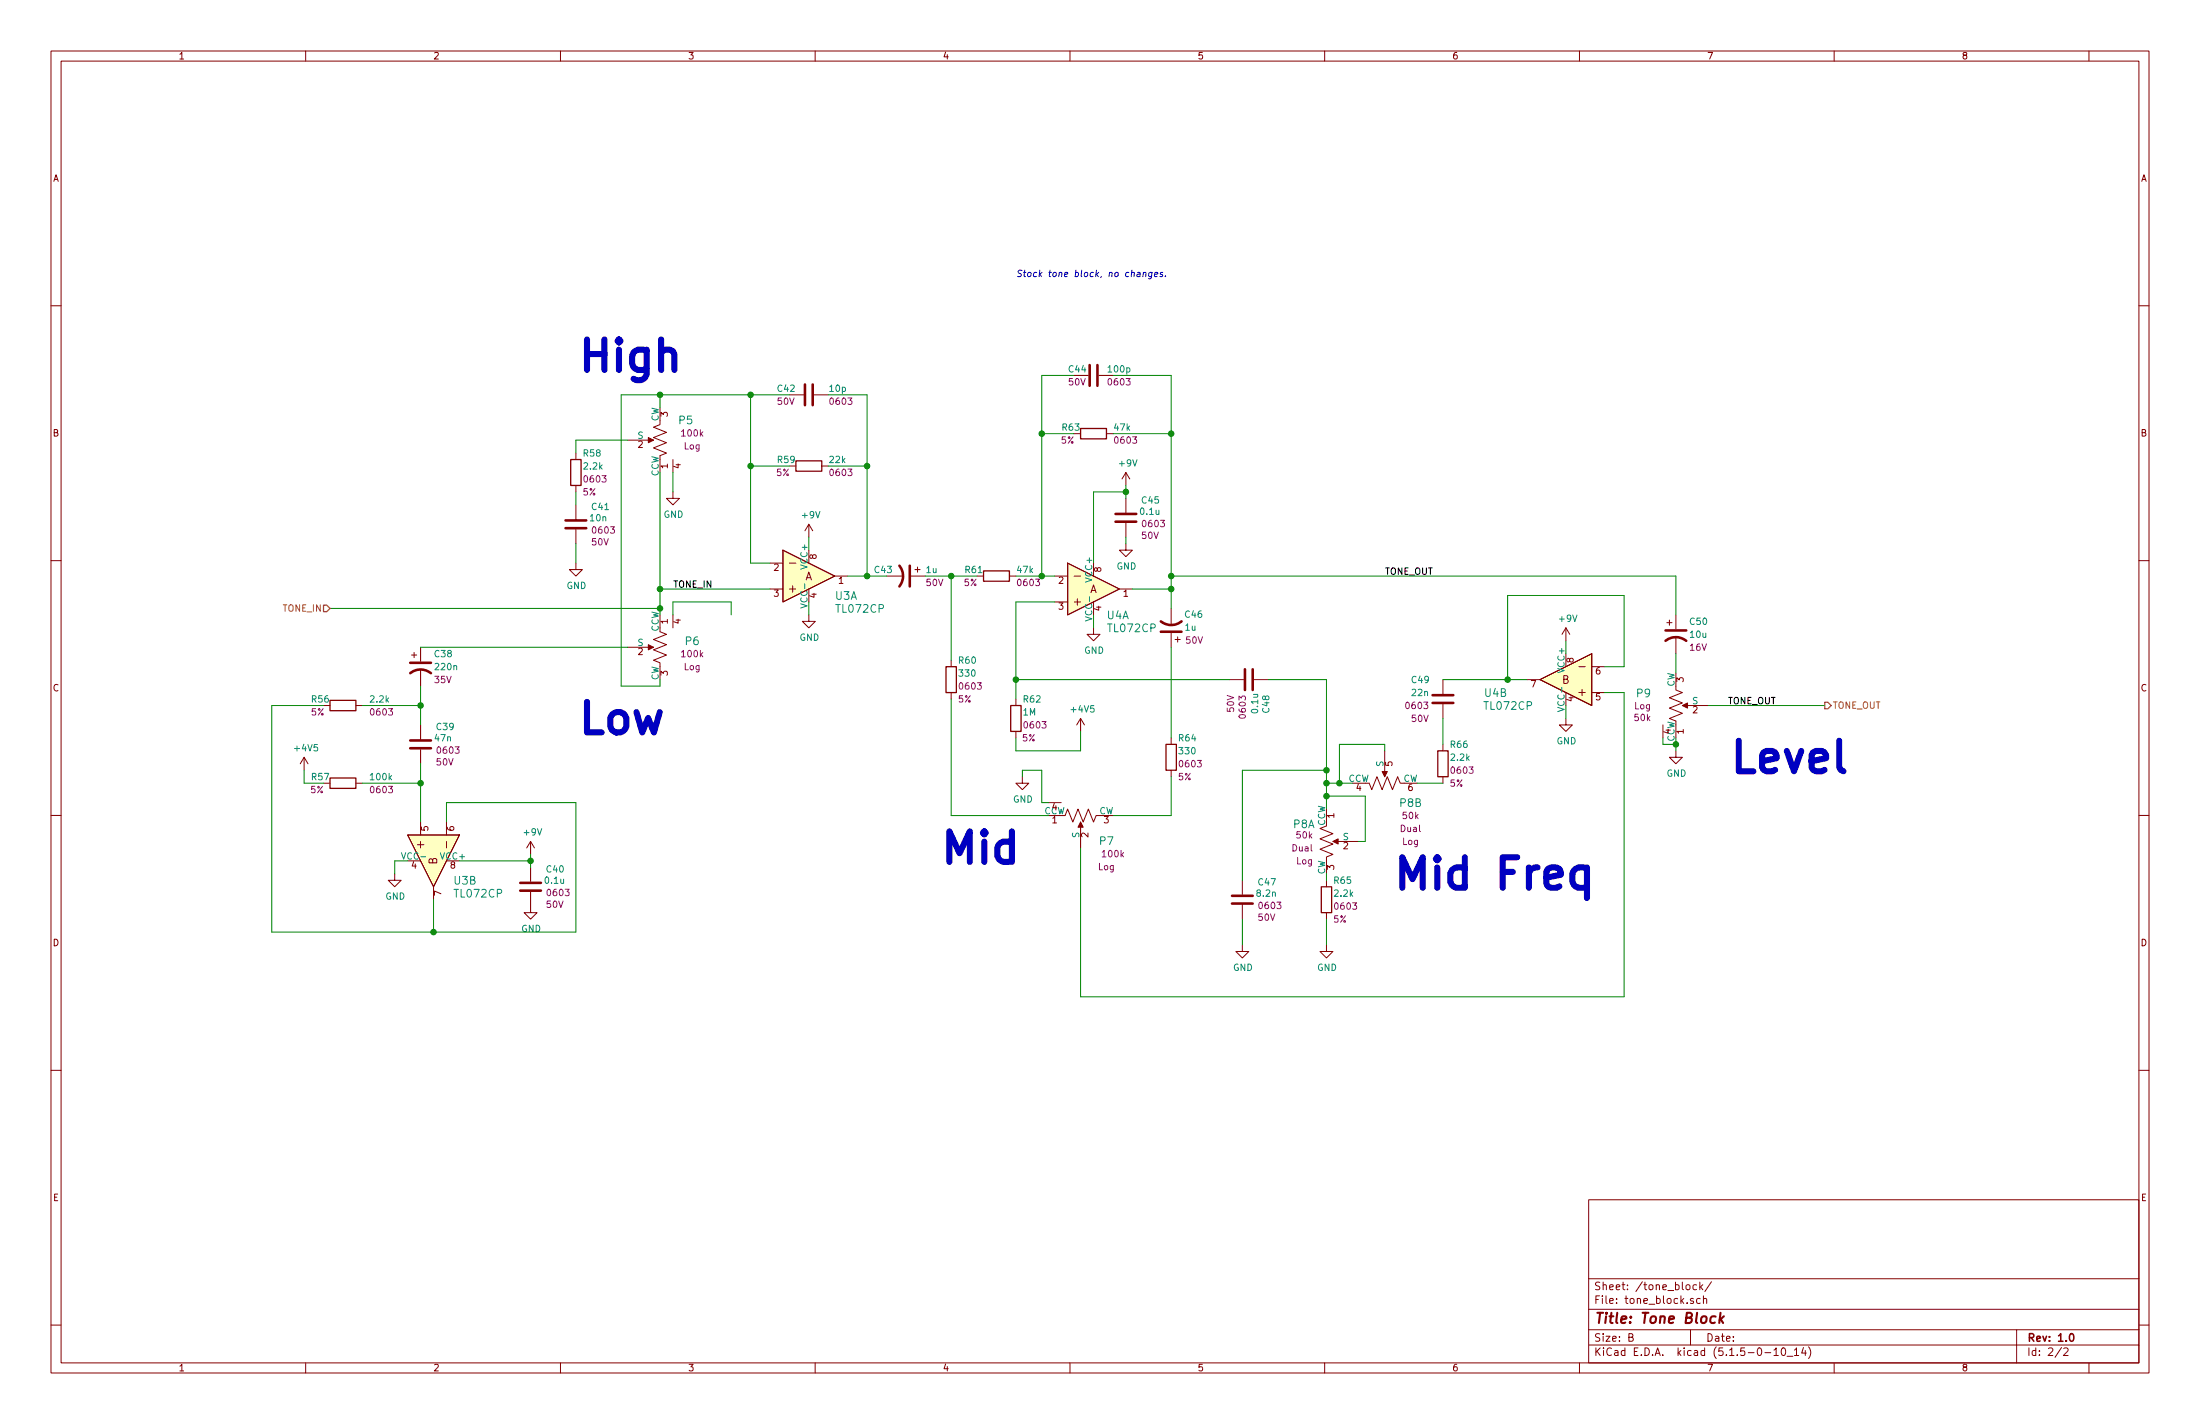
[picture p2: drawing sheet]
EESchema Schematic File Version 4
EELAYER 30 0
EELAYER END
$Descr B 17000 11000
encoding utf-8
Sheet 2 2
Title "Tone Block"
Date ""
Rev "1.0"
Comp ""
Comment1 ""
Comment2 ""
Comment3 ""
Comment4 ""
$EndDescr
$Comp
L Device:R R59
U 1 1
P 6250 3600
F 0 "R59" V 6200 3350 50  0000 L CNN
F 1 "22k" V 6200 3750 50  0000 L CNN
F 2 "Resistor_SMD:R_0603_1608Metric_Pad1.05x0.95mm_HandSolder" V 6180 3600 50  0001 C CNN
F 3 "~" H 6250 3600 50  0001 C CNN
F 4 "RC0603JR-0722KL" H 6250 3600 50  0001 C CNN "Manufacturer PN"
F 5 "5%" V 6300 3400 50  0000 C CNN "Tolerance"
F 6 "Yageo" H 6250 3600 50  0001 C CNN "Manufacturer"
F 7 "Digi-Key" H 6250 3600 50  0001 C CNN "Supplier"
F 8 "311-22KGRCT-ND" H 6250 3600 50  0001 C CNN "Supplier PN"
F 9 "0.1 W" H 6250 3600 50  0001 C CNN "Power"
F 10 "0603" V 6300 3750 50  0000 L CNN "Package"
	1    6250 3600
	0    1    1    0   
$EndComp
$Comp
L Device:C C42
U 1 1
P 6250 3050
F 0 "C42" V 6200 2800 50  0000 L CNN
F 1 "10p" V 6200 3200 50  0000 L CNN
F 2 "Capacitor_SMD:C_0603_1608Metric_Pad1.05x0.95mm_HandSolder" H 6288 2900 50  0001 C CNN
F 3 "~" H 6250 3050 50  0001 C CNN
F 4 "Yageo" H 6250 3050 50  0001 C CNN "Manufacturer"
F 5 "CC0603JRNPO9BN100" H 6250 3050 50  0001 C CNN "Manufacturer PN"
F 6 "Digi-Key" H 6250 3050 50  0001 C CNN "Supplier"
F 7 "311-1058-1-ND" H 6250 3050 50  0001 C CNN "Supplier PN"
F 8 "0603" V 6300 3200 50  0000 L CNN "Package"
F 9 "50V" V 6300 2800 50  0000 L CNN "Voltage"
	1    6250 3050
	0    1    1    0   
$EndComp
$Comp
L Device:CP1 C43
U 1 1
P 7000 4450
F 0 "C43" V 6950 4200 50  0000 L CNN
F 1 "1u" V 6950 4600 50  0000 L CNN
F 2 "Capacitor_THT:CP_Radial_D4.0mm_P1.50mm" H 7000 4450 50  0001 C CNN
F 3 "~" H 7000 4450 50  0001 C CNN
F 4 "Nichicon" H 7000 4450 50  0001 C CNN "Manufacturer"
F 5 "UST1H010MDD1TE" H 7000 4450 50  0001 C CNN "Manufacturer PN"
F 6 "Digi-Key" H 7000 4450 50  0001 C CNN "Supplier"
F 7 "493-17436-1-ND" H 7000 4450 50  0001 C CNN "Supplier PN"
F 8 "50V" V 7050 4600 50  0000 L CNN "Voltage"
	1    7000 4450
	0    1    1    0   
$EndComp
$Comp
L Device:R R61
U 1 1
P 7700 4450
F 0 "R61" V 7650 4200 50  0000 L CNN
F 1 "47k" V 7650 4600 50  0000 L CNN
F 2 "Resistor_SMD:R_0603_1608Metric_Pad1.05x0.95mm_HandSolder" V 7630 4450 50  0001 C CNN
F 3 "~" H 7700 4450 50  0001 C CNN
F 4 "RC0603JR-0747KL" H 7700 4450 50  0001 C CNN "Manufacturer PN"
F 5 "5%" V 7750 4250 50  0000 C CNN "Tolerance"
F 6 "Yageo" H 7700 4450 50  0001 C CNN "Manufacturer"
F 7 "Digi-Key" H 7700 4450 50  0001 C CNN "Supplier"
F 8 "RC0603JR-0747KL" H 7700 4450 50  0001 C CNN "Supplier PN"
F 9 "0.1 W" H 7700 4450 50  0001 C CNN "Power"
F 10 "0603" V 7750 4600 50  0000 L CNN "Package"
	1    7700 4450
	0    1    1    0   
$EndComp
$Comp
L Device:R R63
U 1 1
P 8450 3350
F 0 "R63" V 8400 3100 50  0000 L CNN
F 1 "47k" V 8400 3500 50  0000 L CNN
F 2 "Resistor_SMD:R_0603_1608Metric_Pad1.05x0.95mm_HandSolder" V 8380 3350 50  0001 C CNN
F 3 "~" H 8450 3350 50  0001 C CNN
F 4 "RC0603JR-0747KL" H 8450 3350 50  0001 C CNN "Manufacturer PN"
F 5 "5%" V 8500 3150 50  0000 C CNN "Tolerance"
F 6 "Yageo" H 8450 3350 50  0001 C CNN "Manufacturer"
F 7 "Digi-Key" H 8450 3350 50  0001 C CNN "Supplier"
F 8 "RC0603JR-0747KL" H 8450 3350 50  0001 C CNN "Supplier PN"
F 9 "0.1 W" H 8450 3350 50  0001 C CNN "Power"
F 10 "0603" V 8500 3500 50  0000 L CNN "Package"
	1    8450 3350
	0    1    1    0   
$EndComp
$Comp
L Device:C C44
U 1 1
P 8450 2900
F 0 "C44" V 8400 2700 50  0000 L CNN
F 1 "100p" V 8400 3000 50  0000 L CNN
F 2 "Capacitor_SMD:C_0603_1608Metric_Pad1.05x0.95mm_HandSolder" H 8488 2750 50  0001 C CNN
F 3 "~" H 8450 2900 50  0001 C CNN
F 4 "Yageo" H 8450 2900 50  0001 C CNN "Manufacturer"
F 5 "CC0603JRNPO9BN101" H 8450 2900 50  0001 C CNN "Manufacturer PN"
F 6 "Digi-Key" H 8450 2900 50  0001 C CNN "Supplier"
F 7 "311-1069-1-ND" H 8450 2900 50  0001 C CNN "Supplier PN"
F 8 "0603" V 8500 3000 50  0000 L CNN "Package"
F 9 "50V" V 8500 2700 50  0000 L CNN "Voltage"
	1    8450 2900
	0    1    1    0   
$EndComp
$Comp
L Device:R R58
U 1 1
P 4450 3650
F 0 "R58" H 4500 3800 50  0000 L CNN
F 1 "2.2k" H 4500 3700 50  0000 L CNN
F 2 "Resistor_SMD:R_0603_1608Metric_Pad1.05x0.95mm_HandSolder" V 4380 3650 50  0001 C CNN
F 3 "~" H 4450 3650 50  0001 C CNN
F 4 "ERJ-3GEYJ222V" H 4450 3650 50  0001 C CNN "Manufacturer PN"
F 5 "5%" H 4500 3500 50  0000 L CNN "Tolerance"
F 6 "Panasonic Electronic Components" H 4450 3650 50  0001 C CNN "Manufacturer"
F 7 "Digi-Key" H 4450 3650 50  0001 C CNN "Supplier"
F 8 "ERJ-3GEYJ222V" H 4450 3650 50  0001 C CNN "Supplier PN"
F 9 "0.1 W" H 4450 3650 50  0001 C CNN "Power"
F 10 "0603" H 4500 3600 50  0000 L CNN "Package"
	1    4450 3650
	1    0    0    -1  
$EndComp
$Comp
L Device:C C41
U 1 1
P 4450 4050
F 0 "C41" H 4565 4187 50  0000 L CNN
F 1 "10n" H 4550 4100 50  0000 L CNN
F 2 "Capacitor_SMD:C_0603_1608Metric_Pad1.05x0.95mm_HandSolder" H 4488 3900 50  0001 C CNN
F 3 "~" H 4450 4050 50  0001 C CNN
F 4 "Yageo" H 4450 4050 50  0001 C CNN "Manufacturer"
F 5 "CC0603KPX7R9BB103" H 4450 4050 50  0001 C CNN "Manufacturer PN"
F 6 "Digi-Key" H 4450 4050 50  0001 C CNN "Supplier"
F 7 "311-1572-1-ND" H 4450 4050 50  0001 C CNN "Supplier PN"
F 8 "0603" H 4565 4005 50  0000 L CNN "Package"
F 9 "50V" H 4565 3914 50  0000 L CNN "Voltage"
	1    4450 4050
	1    0    0    -1  
$EndComp
$Comp
L Device:R R56
U 1 1
P 2650 5450
F 0 "R56" V 2600 5200 50  0000 L CNN
F 1 "2.2k" V 2600 5650 50  0000 L CNN
F 2 "Resistor_SMD:R_0603_1608Metric_Pad1.05x0.95mm_HandSolder" V 2580 5450 50  0001 C CNN
F 3 "~" H 2650 5450 50  0001 C CNN
F 4 "ERJ-3GEYJ222V" H 2650 5450 50  0001 C CNN "Manufacturer PN"
F 5 "5%" V 2700 5200 50  0000 L CNN "Tolerance"
F 6 "Panasonic Electronic Components" H 2650 5450 50  0001 C CNN "Manufacturer"
F 7 "Digi-Key" H 2650 5450 50  0001 C CNN "Supplier"
F 8 "ERJ-3GEYJ222V" H 2650 5450 50  0001 C CNN "Supplier PN"
F 9 "0.1 W" H 2650 5450 50  0001 C CNN "Power"
F 10 "0603" V 2700 5650 50  0000 L CNN "Package"
	1    2650 5450
	0    1    1    0   
$EndComp
$Comp
L Device:CP1 C38
U 1 1
P 3250 5150
F 0 "C38" H 3350 5250 50  0000 L CNN
F 1 "220n" H 3350 5150 50  0000 L CNN
F 2 "Capacitor_THT:CP_Radial_D5.0mm_P2.00mm" H 3250 5150 50  0001 C CNN
F 3 "~" H 3250 5150 50  0001 C CNN
F 4 "Nichicon" H 3250 5150 50  0001 C CNN "Manufacturer"
F 5 "UVR2AR22MDD" H 3250 5150 50  0001 C CNN "Manufacturer PN"
F 6 "Digi-Key" H 3250 5150 50  0001 C CNN "Supplier"
F 7 "493-1137-ND" H 3250 5150 50  0001 C CNN "Supplier PN"
F 8 "35V" H 3350 5050 50  0000 L CNN "Voltage"
	1    3250 5150
	1    0    0    -1  
$EndComp
$Comp
L Device:C C39
U 1 1
P 3250 5750
F 0 "C39" H 3365 5887 50  0000 L CNN
F 1 "47n" H 3350 5800 50  0000 L CNN
F 2 "Capacitor_SMD:C_0603_1608Metric_Pad1.05x0.95mm_HandSolder" H 3288 5600 50  0001 C CNN
F 3 "~" H 3250 5750 50  0001 C CNN
F 4 "Yageo" H 3250 5750 50  0001 C CNN "Manufacturer"
F 5 "CC0603KRX7R9BB473" H 3250 5750 50  0001 C CNN "Manufacturer PN"
F 6 "Digi-Key" H 3250 5750 50  0001 C CNN "Supplier"
F 7 "311-1427-1-ND" H 3250 5750 50  0001 C CNN "Supplier PN"
F 8 "0603" H 3365 5705 50  0000 L CNN "Package"
F 9 "50V" H 3365 5614 50  0000 L CNN "Voltage"
	1    3250 5750
	1    0    0    -1  
$EndComp
$Comp
L Device:R R57
U 1 1
P 2650 6050
F 0 "R57" V 2600 5800 50  0000 L CNN
F 1 "100k" V 2600 6250 50  0000 L CNN
F 2 "Resistor_SMD:R_0603_1608Metric_Pad1.05x0.95mm_HandSolder" V 2580 6050 50  0001 C CNN
F 3 "~" H 2650 6050 50  0001 C CNN
F 4 "CR0603-JW-104ELF" H 2650 6050 50  0001 C CNN "Manufacturer PN"
F 5 "5%" V 2700 5850 50  0000 C CNN "Tolerance"
F 6 "Bourns Inc." H 2650 6050 50  0001 C CNN "Manufacturer"
F 7 "Digi-Key" H 2650 6050 50  0001 C CNN "Supplier"
F 8 "CR0603-JW-104ELFCT-ND" H 2650 6050 50  0001 C CNN "Supplier PN"
F 9 "0.1 W" H 2650 6050 50  0001 C CNN "Power"
F 10 "0603" V 2700 6250 50  0000 L CNN "Package"
	1    2650 6050
	0    1    1    0   
$EndComp
$Comp
L power:GND #PWR0168
U 1 1
P 4450 4350
F 0 "#PWR0168" H 4450 4100 50  0001 C CNN
F 1 "GND" H 4455 4177 50  0000 C CNN
F 2 "" H 4450 4350 50  0001 C CNN
F 3 "" H 4450 4350 50  0001 C CNN
	1    4450 4350
	1    0    0    -1  
$EndComp
$Comp
L Device:R R62
U 1 1
P 7850 5550
F 0 "R62" H 7900 5700 50  0000 L CNN
F 1 "1M" H 7900 5600 50  0000 L CNN
F 2 "Resistor_SMD:R_0603_1608Metric_Pad1.05x0.95mm_HandSolder" V 7780 5550 50  0001 C CNN
F 3 "~" H 7850 5550 50  0001 C CNN
F 4 "RC0201JR-071ML" H 7850 5550 50  0001 C CNN "Manufacturer PN"
F 5 "5%" H 7950 5400 50  0000 C CNN "Tolerance"
F 6 "Yageo" H 7850 5550 50  0001 C CNN "Manufacturer"
F 7 "Digi-Key" H 7850 5550 50  0001 C CNN "Supplier"
F 8 "311-1MNCT-ND" H 7850 5550 50  0001 C CNN "Supplier PN"
F 9 "0.05 W" H 7850 5550 50  0001 C CNN "Power"
F 10 "0603" H 7900 5500 50  0000 L CNN "Package"
	1    7850 5550
	1    0    0    -1  
$EndComp
$Comp
L yellow_fuzz_dev:+4V5 #PWR0169
U 1 1
P 8350 5650
F 0 "#PWR0169" H 8350 5500 50  0001 C CNN
F 1 "+4V5" H 8365 5823 50  0000 C CNN
F 2 "" H 8350 5650 50  0001 C CNN
F 3 "" H 8350 5650 50  0001 C CNN
	1    8350 5650
	1    0    0    -1  
$EndComp
$Comp
L Device:C C47
U 1 1
P 9600 6950
F 0 "C47" H 9715 7087 50  0000 L CNN
F 1 "8.2n" H 9700 7000 50  0000 L CNN
F 2 "Capacitor_SMD:C_0603_1608Metric_Pad1.05x0.95mm_HandSolder" H 9638 6800 50  0001 C CNN
F 3 "~" H 9600 6950 50  0001 C CNN
F 4 "Yageo" H 9600 6950 50  0001 C CNN "Manufacturer"
F 5 "CC0603KRX7R8BB822" H 9600 6950 50  0001 C CNN "Manufacturer PN"
F 6 "Digi-Key" H 9600 6950 50  0001 C CNN "Supplier"
F 7 "311-4092-1-ND" H 9600 6950 50  0001 C CNN "Supplier PN"
F 8 "0603" H 9715 6905 50  0000 L CNN "Package"
F 9 "50V" H 9715 6814 50  0000 L CNN "Voltage"
	1    9600 6950
	1    0    0    -1  
$EndComp
$Comp
L Device:C C49
U 1 1
P 11150 5400
F 0 "C49" H 10900 5550 50  0000 L CNN
F 1 "22n" H 10900 5450 50  0000 L CNN
F 2 "Capacitor_SMD:C_0603_1608Metric_Pad1.05x0.95mm_HandSolder" H 11188 5250 50  0001 C CNN
F 3 "~" H 11150 5400 50  0001 C CNN
F 4 "Yageo" H 11150 5400 50  0001 C CNN "Manufacturer"
F 5 "CC0603KRX7R9BB223" H 11150 5400 50  0001 C CNN "Manufacturer PN"
F 6 "Digi-Key" H 11150 5400 50  0001 C CNN "Supplier"
F 7 "311-1370-1-ND" H 11150 5400 50  0001 C CNN "Supplier PN"
F 8 "0603" H 10850 5350 50  0000 L CNN "Package"
F 9 "50V" H 10900 5250 50  0000 L CNN "Voltage"
	1    11150 5400
	1    0    0    -1  
$EndComp
$Comp
L Device:R R65
U 1 1
P 10250 6950
F 0 "R65" H 10300 7100 50  0000 L CNN
F 1 "2.2k" H 10300 7000 50  0000 L CNN
F 2 "Resistor_SMD:R_0603_1608Metric_Pad1.05x0.95mm_HandSolder" V 10180 6950 50  0001 C CNN
F 3 "~" H 10250 6950 50  0001 C CNN
F 4 "ERJ-3GEYJ222V" H 10250 6950 50  0001 C CNN "Manufacturer PN"
F 5 "5%" H 10300 6800 50  0000 L CNN "Tolerance"
F 6 "Panasonic Electronic Components" H 10250 6950 50  0001 C CNN "Manufacturer"
F 7 "Digi-Key" H 10250 6950 50  0001 C CNN "Supplier"
F 8 "ERJ-3GEYJ222V" H 10250 6950 50  0001 C CNN "Supplier PN"
F 9 "0.1 W" H 10250 6950 50  0001 C CNN "Power"
F 10 "0603" H 10300 6900 50  0000 L CNN "Package"
	1    10250 6950
	1    0    0    -1  
$EndComp
$Comp
L Device:CP1 C50
U 1 1
P 12950 4900
F 0 "C50" H 13050 5000 50  0000 L CNN
F 1 "10u" H 13050 4900 50  0000 L CNN
F 2 "Capacitor_THT:CP_Radial_D5.0mm_P2.00mm" H 12950 4900 50  0001 C CNN
F 3 "~" H 12950 4900 50  0001 C CNN
F 4 "Wurth Elektronik" H 12950 4900 50  0001 C CNN "Manufacturer"
F 5 "860010372001" H 12950 4900 50  0001 C CNN "Manufacturer PN"
F 6 "Digi-Key" H 12950 4900 50  0001 C CNN "Supplier"
F 7 "732-8593-1-ND" H 12950 4900 50  0001 C CNN "Supplier PN"
F 8 "16V" H 13050 4800 50  0000 L CNN "Voltage"
	1    12950 4900
	1    0    0    -1  
$EndComp
Wire Wire Line
	3250 5300 3250 5450
Wire Wire Line
	2800 5450 3250 5450
Connection ~ 3250 5450
Wire Wire Line
	3250 5450 3250 5600
Wire Wire Line
	2100 5450 2500 5450
Wire Wire Line
	3250 5900 3250 6050
Wire Wire Line
	3450 6350 3450 6200
$Comp
L yellow_fuzz_dev:+4V5 #PWR0170
U 1 1
P 2350 5950
F 0 "#PWR0170" H 2350 5800 50  0001 C CNN
F 1 "+4V5" H 2365 6123 50  0000 C CNN
F 2 "" H 2350 5950 50  0001 C CNN
F 3 "" H 2350 5950 50  0001 C CNN
	1    2350 5950
	1    0    0    -1  
$EndComp
Wire Wire Line
	2350 5950 2350 6050
Wire Wire Line
	2350 6050 2500 6050
Wire Wire Line
	2800 6050 3250 6050
Connection ~ 3250 6050
Wire Wire Line
	3250 6050 3250 6350
Wire Wire Line
	4450 4200 4450 4350
Wire Wire Line
	4800 3050 4800 5300
Wire Wire Line
	4800 5300 5100 5300
Wire Wire Line
	5100 4550 5100 4700
Wire Wire Line
	5950 4350 5800 4350
Wire Wire Line
	5800 4350 5800 3600
Wire Wire Line
	6100 3050 5800 3050
Connection ~ 5800 3050
Wire Wire Line
	6100 3600 5800 3600
Connection ~ 5800 3600
Wire Wire Line
	5800 3600 5800 3050
Wire Wire Line
	6550 4450 6700 4450
Wire Wire Line
	6700 4450 6700 3600
Wire Wire Line
	6700 3050 6400 3050
Wire Wire Line
	6400 3600 6700 3600
Connection ~ 6700 3600
Wire Wire Line
	6700 3600 6700 3050
Wire Wire Line
	8150 4450 8050 4450
Wire Wire Line
	6850 4450 6700 4450
Connection ~ 6700 4450
Wire Wire Line
	7850 4650 8150 4650
Wire Wire Line
	9050 4700 9050 4550
Wire Wire Line
	9050 4550 8750 4550
Wire Wire Line
	8350 5650 8350 5800
Wire Wire Line
	8350 5800 7850 5800
Wire Wire Line
	7850 5800 7850 5700
Wire Wire Line
	8300 3350 8050 3350
Connection ~ 8050 4450
Wire Wire Line
	8050 4450 7850 4450
Wire Wire Line
	8300 2900 8050 2900
Wire Wire Line
	8600 3350 9050 3350
Connection ~ 9050 4550
$Comp
L power:GND #PWR0171
U 1 1
P 10250 7300
F 0 "#PWR0171" H 10250 7050 50  0001 C CNN
F 1 "GND" H 10255 7127 50  0000 C CNN
F 2 "" H 10250 7300 50  0001 C CNN
F 3 "" H 10250 7300 50  0001 C CNN
	1    10250 7300
	1    0    0    -1  
$EndComp
$Comp
L Device:R R66
U 1 1
P 11150 5900
F 0 "R66" H 11200 6050 50  0000 L CNN
F 1 "2.2k" H 11200 5950 50  0000 L CNN
F 2 "Resistor_SMD:R_0603_1608Metric_Pad1.05x0.95mm_HandSolder" V 11080 5900 50  0001 C CNN
F 3 "~" H 11150 5900 50  0001 C CNN
F 4 "ERJ-3GEYJ222V" H 11150 5900 50  0001 C CNN "Manufacturer PN"
F 5 "5%" H 11200 5750 50  0000 L CNN "Tolerance"
F 6 "Panasonic Electronic Components" H 11150 5900 50  0001 C CNN "Manufacturer"
F 7 "Digi-Key" H 11150 5900 50  0001 C CNN "Supplier"
F 8 "ERJ-3GEYJ222V" H 11150 5900 50  0001 C CNN "Supplier PN"
F 9 "0.1 W" H 11150 5900 50  0001 C CNN "Power"
F 10 "0603" H 11200 5850 50  0000 L CNN "Package"
	1    11150 5900
	1    0    0    -1  
$EndComp
Wire Wire Line
	9800 5250 10250 5250
Wire Wire Line
	10250 7100 10250 7300
Wire Wire Line
	10250 5950 9600 5950
Wire Wire Line
	9600 5950 9600 6800
$Comp
L power:GND #PWR0172
U 1 1
P 9600 7300
F 0 "#PWR0172" H 9600 7050 50  0001 C CNN
F 1 "GND" H 9605 7127 50  0000 C CNN
F 2 "" H 9600 7300 50  0001 C CNN
F 3 "" H 9600 7300 50  0001 C CNN
	1    9600 7300
	1    0    0    -1  
$EndComp
Wire Wire Line
	9600 7100 9600 7300
Wire Wire Line
	11150 5750 11150 5550
Wire Wire Line
	11150 5250 11650 5250
Wire Wire Line
	12400 5150 12550 5150
Wire Wire Line
	12550 4600 11650 4600
Connection ~ 11650 5250
Wire Wire Line
	11650 5250 11800 5250
Wire Wire Line
	8350 7700 12550 7700
Wire Wire Line
	12550 7700 12550 5350
Wire Wire Line
	12550 5350 12400 5350
Wire Wire Line
	9050 4450 12950 4450
Connection ~ 9050 4450
Wire Wire Line
	9050 4450 9050 4550
$Comp
L power:GND #PWR0173
U 1 1
P 12950 5800
F 0 "#PWR0173" H 12950 5550 50  0001 C CNN
F 1 "GND" H 12955 5627 50  0000 C CNN
F 2 "" H 12950 5800 50  0001 C CNN
F 3 "" H 12950 5800 50  0001 C CNN
	1    12950 5800
	1    0    0    -1  
$EndComp
Wire Wire Line
	12950 4450 12950 4750
Text Notes 4450 5700 0    236  ~ 47
Low
Text Notes 4450 2900 0    236  ~ 47
High
Text Notes 7250 6700 0    236  ~ 47
Mid\n
Text Notes 10750 6900 0    236  ~ 47
Mid Freq\n
Text Notes 13350 6000 0    236  ~ 47
Level\n
Text Label 5200 4550 0    50   ~ 0
TONE_IN
Text Label 10700 4450 0    50   ~ 0
TONE_OUT
Text Label 13350 5450 0    50   ~ 0
TONE_OUT
$Comp
L power:+9V #PWR0174
U 1 1
P 6250 4150
F 0 "#PWR0174" H 6250 4000 50  0001 C CNN
F 1 "+9V" H 6265 4323 50  0000 C CNN
F 2 "" H 6250 4150 50  0001 C CNN
F 3 "" H 6250 4150 50  0001 C CNN
	1    6250 4150
	1    0    0    -1  
$EndComp
$Comp
L power:GND #PWR0175
U 1 1
P 6250 4750
F 0 "#PWR0175" H 6250 4500 50  0001 C CNN
F 1 "GND" H 6255 4577 50  0000 C CNN
F 2 "" H 6250 4750 50  0001 C CNN
F 3 "" H 6250 4750 50  0001 C CNN
	1    6250 4750
	1    0    0    -1  
$EndComp
$Comp
L power:+9V #PWR0176
U 1 1
P 4100 6600
F 0 "#PWR0176" H 4100 6450 50  0001 C CNN
F 1 "+9V" H 4115 6773 50  0000 C CNN
F 2 "" H 4100 6600 50  0001 C CNN
F 3 "" H 4100 6600 50  0001 C CNN
	1    4100 6600
	1    0    0    -1  
$EndComp
$Comp
L power:GND #PWR0177
U 1 1
P 3050 6750
F 0 "#PWR0177" H 3050 6500 50  0001 C CNN
F 1 "GND" H 3055 6577 50  0000 C CNN
F 2 "" H 3050 6750 50  0001 C CNN
F 3 "" H 3050 6750 50  0001 C CNN
	1    3050 6750
	1    0    0    -1  
$EndComp
Wire Wire Line
	3150 6650 3050 6650
Wire Wire Line
	3050 6650 3050 6750
$Comp
L Device:C C40
U 1 1
P 4100 6850
F 0 "C40" H 4215 6987 50  0000 L CNN
F 1 "0.1u" H 4200 6900 50  0000 L CNN
F 2 "Capacitor_SMD:C_0603_1608Metric_Pad1.05x0.95mm_HandSolder" H 4138 6700 50  0001 C CNN
F 3 "~" H 4100 6850 50  0001 C CNN
F 4 "KEMET" H 4100 6850 50  0001 C CNN "Manufacturer"
F 5 "C0603C104M5RACTU" H 4100 6850 50  0001 C CNN "Manufacturer PN"
F 6 "Digi-Key" H 4100 6850 50  0001 C CNN "Supplier"
F 7 "399-7845-1-ND" H 4100 6850 50  0001 C CNN "Supplier PN"
F 8 "0603" H 4215 6805 50  0000 L CNN "Package"
F 9 "50V" H 4215 6714 50  0000 L CNN "Voltage"
	1    4100 6850
	1    0    0    -1  
$EndComp
Wire Wire Line
	4100 6600 4100 6650
Wire Wire Line
	4100 6650 3550 6650
Connection ~ 4100 6650
Wire Wire Line
	4100 6650 4100 6700
Wire Wire Line
	3350 7200 2100 7200
Wire Wire Line
	3350 6950 3350 7200
Wire Wire Line
	2100 5450 2100 7200
Wire Wire Line
	4450 6200 4450 7200
Wire Wire Line
	4450 7200 3350 7200
Wire Wire Line
	3450 6200 4450 6200
Connection ~ 3350 7200
$Comp
L power:GND #PWR0178
U 1 1
P 4100 7000
F 0 "#PWR0178" H 4100 6750 50  0001 C CNN
F 1 "GND" H 4105 6827 50  0000 C CNN
F 2 "" H 4100 7000 50  0001 C CNN
F 3 "" H 4100 7000 50  0001 C CNN
	1    4100 7000
	1    0    0    -1  
$EndComp
Wire Wire Line
	6250 4150 6250 4250
Wire Wire Line
	6250 4650 6250 4750
Wire Wire Line
	8050 2900 8050 3350
Connection ~ 8050 3350
Wire Wire Line
	8050 3350 8050 4450
Wire Wire Line
	9050 3350 9050 4450
$Comp
L power:+9V #PWR0179
U 1 1
P 8700 3750
F 0 "#PWR0179" H 8700 3600 50  0001 C CNN
F 1 "+9V" H 8715 3923 50  0000 C CNN
F 2 "" H 8700 3750 50  0001 C CNN
F 3 "" H 8700 3750 50  0001 C CNN
	1    8700 3750
	1    0    0    -1  
$EndComp
$Comp
L Device:C C45
U 1 1
P 8700 4000
F 0 "C45" H 8815 4137 50  0000 L CNN
F 1 "0.1u" H 8800 4050 50  0000 L CNN
F 2 "Capacitor_SMD:C_0603_1608Metric_Pad1.05x0.95mm_HandSolder" H 8738 3850 50  0001 C CNN
F 3 "~" H 8700 4000 50  0001 C CNN
F 4 "KEMET" H 8700 4000 50  0001 C CNN "Manufacturer"
F 5 "C0603C104M5RACTU" H 8700 4000 50  0001 C CNN "Manufacturer PN"
F 6 "Digi-Key" H 8700 4000 50  0001 C CNN "Supplier"
F 7 "399-7845-1-ND" H 8700 4000 50  0001 C CNN "Supplier PN"
F 8 "0603" H 8815 3955 50  0000 L CNN "Package"
F 9 "50V" H 8815 3864 50  0000 L CNN "Voltage"
	1    8700 4000
	1    0    0    -1  
$EndComp
$Comp
L power:GND #PWR0180
U 1 1
P 8700 4200
F 0 "#PWR0180" H 8700 3950 50  0001 C CNN
F 1 "GND" H 8705 4027 50  0000 C CNN
F 2 "" H 8700 4200 50  0001 C CNN
F 3 "" H 8700 4200 50  0001 C CNN
	1    8700 4200
	1    0    0    -1  
$EndComp
Wire Wire Line
	8700 3800 8450 3800
Wire Wire Line
	8450 3800 8450 4350
Wire Wire Line
	8700 3750 8700 3800
Connection ~ 8700 3800
Wire Wire Line
	8700 3800 8700 3850
Wire Wire Line
	8700 4150 8700 4200
$Comp
L power:GND #PWR0181
U 1 1
P 8450 4850
F 0 "#PWR0181" H 8450 4600 50  0001 C CNN
F 1 "GND" H 8455 4677 50  0000 C CNN
F 2 "" H 8450 4850 50  0001 C CNN
F 3 "" H 8450 4850 50  0001 C CNN
	1    8450 4850
	1    0    0    -1  
$EndComp
Wire Wire Line
	8450 4750 8450 4850
Wire Wire Line
	11650 4600 11650 5250
Wire Wire Line
	12550 4600 12550 5150
$Comp
L power:GND #PWR0182
U 1 1
P 12100 5550
F 0 "#PWR0182" H 12100 5300 50  0001 C CNN
F 1 "GND" H 12105 5377 50  0000 C CNN
F 2 "" H 12100 5550 50  0001 C CNN
F 3 "" H 12100 5550 50  0001 C CNN
	1    12100 5550
	1    0    0    -1  
$EndComp
Wire Wire Line
	12100 5450 12100 5550
$Comp
L power:+9V #PWR0183
U 1 1
P 12100 4950
F 0 "#PWR0183" H 12100 4800 50  0001 C CNN
F 1 "+9V" H 12115 5123 50  0000 C CNN
F 2 "" H 12100 4950 50  0001 C CNN
F 3 "" H 12100 4950 50  0001 C CNN
	1    12100 4950
	1    0    0    -1  
$EndComp
Text HLabel 2550 4700 0    50   Input ~ 0
TONE_IN
Connection ~ 9050 3350
Wire Wire Line
	9050 2900 9050 3350
Wire Wire Line
	9050 2900 8600 2900
Wire Wire Line
	5100 4550 5950 4550
Wire Wire Line
	2550 4700 5100 4700
Text HLabel 14100 5450 2    50   Output ~ 0
TONE_OUT
Text Notes 7850 2150 0    50   Italic 0
Stock tone block, no changes.
$Comp
L yellow_fuzz_dev:TL072CP U3
U 1 1
P 6250 4450
F 0 "U3" H 6450 4300 60  0000 L CNN
F 1 "TL072CP" H 6450 4200 60  0000 L CNN
F 2 "yellow_fuzz_dev:DIP-8_W7.62mm" H 6450 4650 60  0001 L CNN
F 3 "http://www.ti.com/general/docs/suppproductinfo.tsp?distId=10&gotoUrl=http%3A%2F%2Fwww.ti.com%2Flit%2Fgpn%2Ftl071a" H 6450 4750 60  0001 L CNN
F 4 "296-1775-5-ND" H 6450 4850 60  0001 L CNN "Supplier PN"
F 5 "TL072CP" H 6450 4950 60  0001 L CNN "Manufacturer PN"
F 6 "Integrated Circuits (ICs)" H 6450 5050 60  0001 L CNN "Category"
F 7 "Linear - Amplifiers - Instrumentation, OP Amps, Buffer Amps" H 6450 5150 60  0001 L CNN "Family"
F 8 "http://www.ti.com/general/docs/suppproductinfo.tsp?distId=10&gotoUrl=http%3A%2F%2Fwww.ti.com%2Flit%2Fgpn%2Ftl071a" H 6450 5250 60  0001 L CNN "DK_Datasheet_Link"
F 9 "/product-detail/en/texas-instruments/TL072CP/296-1775-5-ND/277421" H 6450 5350 60  0001 L CNN "DK_Detail_Page"
F 10 "IC OPAMP JFET 2 CIRCUIT 8DIP" H 6450 5450 60  0001 L CNN "Description"
F 11 "Texas Instruments" H 6450 5550 60  0001 L CNN "Manufacturer"
F 12 "Active" H 6450 5650 60  0001 L CNN "Status"
F 13 "Digi-Key" H 6250 4450 50  0001 C CNN "Supplier"
	1    6250 4450
	1    0    0    -1  
$EndComp
$Comp
L yellow_fuzz_dev:TL072CP U3
U 2 1
P 3350 6650
F 0 "U3" V 3500 6800 60  0000 L CNN
F 1 "TL072CP" V 3600 6800 60  0000 L CNN
F 2 "yellow_fuzz_dev:DIP-8_W7.62mm" H 3550 6850 60  0001 L CNN
F 3 "http://www.ti.com/general/docs/suppproductinfo.tsp?distId=10&gotoUrl=http%3A%2F%2Fwww.ti.com%2Flit%2Fgpn%2Ftl071a" H 3550 6950 60  0001 L CNN
F 4 "296-1775-5-ND" H 3550 7050 60  0001 L CNN "Supplier PN"
F 5 "TL072CP" H 3550 7150 60  0001 L CNN "Manufacturer PN"
F 6 "Integrated Circuits (ICs)" H 3550 7250 60  0001 L CNN "Category"
F 7 "Linear - Amplifiers - Instrumentation, OP Amps, Buffer Amps" H 3550 7350 60  0001 L CNN "Family"
F 8 "http://www.ti.com/general/docs/suppproductinfo.tsp?distId=10&gotoUrl=http%3A%2F%2Fwww.ti.com%2Flit%2Fgpn%2Ftl071a" H 3550 7450 60  0001 L CNN "DK_Datasheet_Link"
F 9 "/product-detail/en/texas-instruments/TL072CP/296-1775-5-ND/277421" H 3550 7550 60  0001 L CNN "DK_Detail_Page"
F 10 "IC OPAMP JFET 2 CIRCUIT 8DIP" H 3550 7650 60  0001 L CNN "Description"
F 11 "Texas Instruments" H 3550 7750 60  0001 L CNN "Manufacturer"
F 12 "Active" H 3550 7850 60  0001 L CNN "Status"
F 13 "Digi-Key" V 3350 6650 50  0001 C CNN "Supplier"
	2    3350 6650
	0    1    1    0   
$EndComp
$Comp
L yellow_fuzz_dev:TL072CP U4
U 2 1
P 12100 5250
F 0 "U4" H 12550 5150 60  0000 L CNN
F 1 "TL072CP" H 12350 5050 60  0000 L CNN
F 2 "yellow_fuzz_dev:DIP-8_W7.62mm" H 12300 5450 60  0001 L CNN
F 3 "http://www.ti.com/general/docs/suppproductinfo.tsp?distId=10&gotoUrl=http%3A%2F%2Fwww.ti.com%2Flit%2Fgpn%2Ftl071a" H 12300 5550 60  0001 L CNN
F 4 "296-1775-5-ND" H 12300 5650 60  0001 L CNN "Supplier PN"
F 5 "TL072CP" H 12300 5750 60  0001 L CNN "Manufacturer PN"
F 6 "Integrated Circuits (ICs)" H 12300 5850 60  0001 L CNN "Category"
F 7 "Linear - Amplifiers - Instrumentation, OP Amps, Buffer Amps" H 12300 5950 60  0001 L CNN "Family"
F 8 "http://www.ti.com/general/docs/suppproductinfo.tsp?distId=10&gotoUrl=http%3A%2F%2Fwww.ti.com%2Flit%2Fgpn%2Ftl071a" H 12300 6050 60  0001 L CNN "DK_Datasheet_Link"
F 9 "/product-detail/en/texas-instruments/TL072CP/296-1775-5-ND/277421" H 12300 6150 60  0001 L CNN "DK_Detail_Page"
F 10 "IC OPAMP JFET 2 CIRCUIT 8DIP" H 12300 6250 60  0001 L CNN "Description"
F 11 "Texas Instruments" H 12300 6350 60  0001 L CNN "Manufacturer"
F 12 "Active" H 12300 6450 60  0001 L CNN "Status"
F 13 "Digi-Key" H 12100 5250 50  0001 C CNN "Supplier"
	2    12100 5250
	-1   0    0    -1  
$EndComp
Wire Wire Line
	12100 4950 12100 5050
$Comp
L yellow_fuzz_dev:TL072CP U4
U 1 1
P 8450 4550
F 0 "U4" H 8550 4350 60  0000 L CNN
F 1 "TL072CP" H 8550 4250 60  0000 L CNN
F 2 "yellow_fuzz_dev:DIP-8_W7.62mm" H 8650 4750 60  0001 L CNN
F 3 "http://www.ti.com/general/docs/suppproductinfo.tsp?distId=10&gotoUrl=http%3A%2F%2Fwww.ti.com%2Flit%2Fgpn%2Ftl071a" H 8650 4850 60  0001 L CNN
F 4 "296-1775-5-ND" H 8650 4950 60  0001 L CNN "Supplier PN"
F 5 "TL072CP" H 8650 5050 60  0001 L CNN "Manufacturer PN"
F 6 "Integrated Circuits (ICs)" H 8650 5150 60  0001 L CNN "Category"
F 7 "Linear - Amplifiers - Instrumentation, OP Amps, Buffer Amps" H 8650 5250 60  0001 L CNN "Family"
F 8 "http://www.ti.com/general/docs/suppproductinfo.tsp?distId=10&gotoUrl=http%3A%2F%2Fwww.ti.com%2Flit%2Fgpn%2Ftl071a" H 8650 5350 60  0001 L CNN "DK_Datasheet_Link"
F 9 "/product-detail/en/texas-instruments/TL072CP/296-1775-5-ND/277421" H 8650 5450 60  0001 L CNN "DK_Detail_Page"
F 10 "IC OPAMP JFET 2 CIRCUIT 8DIP" H 8650 5550 60  0001 L CNN "Description"
F 11 "Texas Instruments" H 8650 5650 60  0001 L CNN "Manufacturer"
F 12 "Active" H 8650 5750 60  0001 L CNN "Status"
F 13 "Digi-Key" H 8450 4550 50  0001 C CNN "Supplier"
	1    8450 4550
	1    0    0    -1  
$EndComp
Wire Wire Line
	10250 5250 10250 5950
Wire Wire Line
	10500 6500 10550 6500
Wire Wire Line
	10550 6500 10550 6150
Wire Wire Line
	10550 6150 10250 6150
Wire Wire Line
	10250 6150 10250 6050
Connection ~ 10250 5950
Wire Wire Line
	10250 6150 10250 6250
Connection ~ 10250 6150
Wire Wire Line
	10250 6750 10250 6800
Wire Wire Line
	10450 6050 10350 6050
Connection ~ 10250 6050
Wire Wire Line
	10250 6050 10250 5950
Wire Wire Line
	10950 6050 11150 6050
Wire Wire Line
	10700 5800 10700 5750
Wire Wire Line
	10700 5750 10350 5750
Wire Wire Line
	10350 5750 10350 6050
Connection ~ 10350 6050
Wire Wire Line
	10350 6050 10250 6050
$Comp
L yellow_fuzz_dev:PTV112-4420A-A503 P8
U 1 1
P 10250 6750
F 0 "P8" V 9864 6663 60  0000 R CNN
F 1 "PTV112-4420A-A503" H 10440 6770 60  0001 L CNN
F 2 "yellow_fuzz_dev:Potentiometer_Bourns_PTV112_3417A_Dual_Vertical" H 10450 6950 60  0001 L CNN
F 3 "https://www.mouser.com/datasheet/2/54/PTVPTT-56034.pdf" H 10450 7050 60  0001 L CNN
F 4 "Bourns" H 10450 7150 60  0001 L CNN "Manufacturer"
F 5 "PTV112-4420A-A503" H 10450 7250 60  0001 L CNN "Manufacturer PN"
F 6 "Mouser" H 10450 7350 60  0001 L CNN "Supplier"
F 7 "652-PTV112-4420AA503" H 10450 7450 60  0001 L CNN "Supplier PN"
F 8 "Dual" V 10050 6650 50  0000 R CNN "Gangs"
F 9 "Log" V 10150 6650 50  0000 R CNN "Taper"
F 10 "50k" V 9950 6650 50  0000 R CNN "Resistance"
	1    10250 6750
	0    1    1    0   
$EndComp
$Comp
L yellow_fuzz_dev:PTV112-4420A-A503 P8
U 2 1
P 10950 6050
F 0 "P8" H 10900 5900 60  0000 C CNN
F 1 "PTV112-4420A-A503" H 11140 6070 60  0001 L CNN
F 2 "yellow_fuzz_dev:Potentiometer_Bourns_PTV112_3417A_Dual_Vertical" H 11150 6250 60  0001 L CNN
F 3 "https://www.mouser.com/datasheet/2/54/PTVPTT-56034.pdf" H 11150 6350 60  0001 L CNN
F 4 "Bourns" H 11150 6450 60  0001 L CNN "Manufacturer"
F 5 "PTV112-4420A-A503" H 11150 6550 60  0001 L CNN "Manufacturer PN"
F 6 "Mouser" H 11150 6650 60  0001 L CNN "Supplier"
F 7 "652-PTV112-4420AA503" H 11150 6750 60  0001 L CNN "Supplier PN"
F 8 "Dual" H 10900 5700 50  0000 C CNN "Gangs"
F 9 "Log" H 10900 5600 50  0000 C CNN "Taper"
F 10 "50k" H 10900 5800 50  0000 C CNN "Resistance"
	2    10950 6050
	1    0    0    -1  
$EndComp
$Comp
L yellow_fuzz_dev:PTV111-4420A-A503 P9
U 1 1
P 12950 5200
F 0 "P9" V 12791 5012 60  0000 R CNN
F 1 "PTV111-4420A-A503" H 13140 5220 60  0001 L CNN
F 2 "yellow_fuzz_dev:Potentiometer_Bourns_PTV111_4420A_Single_Vertical" H 13150 5400 60  0001 L CNN
F 3 "https://www.mouser.com/datasheet/2/54/PTVPTT-56034.pdf" H 13150 5500 60  0001 L CNN
F 4 "Bourns" H 13150 5600 60  0001 L CNN "Manufacturer"
F 5 "PTV111-4420A-A503" H 13150 5700 60  0001 L CNN "Manufacturer PN"
F 6 "Mouser" H 13150 5800 60  0001 L CNN "Supplier"
F 7 "652-PTV111-4420AA503" H 13150 5900 60  0001 L CNN "Supplier PN"
F 8 "Single" H 12350 5450 50  0001 L CNN "Gangs"
F 9 "Log" V 12693 5012 50  0000 R CNN "Taper"
F 10 "50k" V 12602 5012 50  0000 R CNN "Resistance"
	1    12950 5200
	0    1    -1   0   
$EndComp
Wire Wire Line
	12950 5700 12950 5750
Wire Wire Line
	12950 5750 12850 5750
Wire Wire Line
	12850 5750 12850 5700
Connection ~ 12950 5750
Wire Wire Line
	12950 5750 12950 5800
Wire Wire Line
	13200 5450 14100 5450
Wire Wire Line
	12950 5050 12950 5200
$Comp
L yellow_fuzz_dev:PTV111-4420A-A104 P7
U 1 1
P 8600 6300
F 0 "P7" H 8550 6500 60  0000 C CNN
F 1 "PTV111-4420A-A104" H 8790 6320 60  0001 L CNN
F 2 "yellow_fuzz_dev:Potentiometer_Bourns_PTV111_4420A_Single_Vertical" H 8800 6500 60  0001 L CNN
F 3 "https://www.mouser.com/datasheet/2/54/PTVPTT-56034.pdf" H 8800 6600 60  0001 L CNN
F 4 "Bourns" H 8800 6700 60  0001 L CNN "Manufacturer"
F 5 "PTV111-4420A-A104" H 8800 6800 60  0001 L CNN "Manufacturer PN"
F 6 "Mouser" H 8800 6900 60  0001 L CNN "Supplier"
F 7 "652-PTV111-4420AA104" H 8800 7000 60  0001 L CNN "Supplier PN"
F 8 "Single" H 8000 6550 50  0001 L CNN "Gangs"
F 9 "Log" H 8550 6700 50  0000 C CNN "Taper"
F 10 "100k" H 8600 6600 50  0000 C CNN "Resistance"
	1    8600 6300
	1    0    0    1   
$EndComp
$Comp
L power:GND #PWR06
U 1 1
P 7900 6000
F 0 "#PWR06" H 7900 5750 50  0001 C CNN
F 1 "GND" H 7905 5827 50  0000 C CNN
F 2 "" H 7900 6000 50  0001 C CNN
F 3 "" H 7900 6000 50  0001 C CNN
	1    7900 6000
	1    0    0    -1  
$EndComp
Wire Wire Line
	8100 6200 8050 6200
Wire Wire Line
	8050 6200 8050 5950
Wire Wire Line
	8050 5950 7900 5950
Wire Wire Line
	7900 5950 7900 6000
Wire Wire Line
	8100 6300 7350 6300
Wire Wire Line
	7350 5400 7350 6300
Wire Wire Line
	8600 6300 9050 6300
Wire Wire Line
	8350 6550 8350 7700
$Comp
L yellow_fuzz_dev:PTV111-4420A-A104 P5
U 1 1
P 5100 3150
F 0 "P5" V 5000 2950 60  0000 C CNN
F 1 "PTV111-4420A-A104" H 5290 3170 60  0001 L CNN
F 2 "yellow_fuzz_dev:Potentiometer_Bourns_PTV111_4420A_Single_Vertical" H 5300 3350 60  0001 L CNN
F 3 "https://www.mouser.com/datasheet/2/54/PTVPTT-56034.pdf" H 5300 3450 60  0001 L CNN
F 4 "Bourns" H 5300 3550 60  0001 L CNN "Manufacturer"
F 5 "PTV111-4420A-A104" H 5300 3650 60  0001 L CNN "Manufacturer PN"
F 6 "Mouser" H 5300 3750 60  0001 L CNN "Supplier"
F 7 "652-PTV111-4420AA104" H 5300 3850 60  0001 L CNN "Supplier PN"
F 8 "Single" H 4500 3400 50  0001 L CNN "Gangs"
F 9 "Log" V 4800 2900 50  0000 C CNN "Taper"
F 10 "100k" V 4900 2900 50  0000 C CNN "Resistance"
	1    5100 3150
	0    -1   -1   0   
$EndComp
$Comp
L yellow_fuzz_dev:PTV111-4420A-A104 P6
U 1 1
P 5100 5250
F 0 "P6" V 4800 5000 60  0000 C CNN
F 1 "PTV111-4420A-A104" H 5290 5270 60  0001 L CNN
F 2 "yellow_fuzz_dev:Potentiometer_Bourns_PTV111_4420A_Single_Vertical" H 5300 5450 60  0001 L CNN
F 3 "https://www.mouser.com/datasheet/2/54/PTVPTT-56034.pdf" H 5300 5550 60  0001 L CNN
F 4 "Bourns" H 5300 5650 60  0001 L CNN "Manufacturer"
F 5 "PTV111-4420A-A104" H 5300 5750 60  0001 L CNN "Manufacturer PN"
F 6 "Mouser" H 5300 5850 60  0001 L CNN "Supplier"
F 7 "652-PTV111-4420AA104" H 5300 5950 60  0001 L CNN "Supplier PN"
F 8 "Single" H 4500 5500 50  0001 L CNN "Gangs"
F 9 "Log" V 5000 5000 50  0000 C CNN "Taper"
F 10 "100k" V 4900 5000 50  0000 C CNN "Resistance"
	1    5100 5250
	0    -1   1    0   
$EndComp
Wire Wire Line
	4800 3050 5100 3050
Wire Wire Line
	5100 4700 5100 4750
Connection ~ 5100 4700
Wire Wire Line
	5100 5250 5100 5300
Wire Wire Line
	4850 5000 3250 5000
Wire Wire Line
	4850 3400 4450 3400
Wire Wire Line
	4450 3400 4450 3500
Wire Wire Line
	4450 3800 4450 3900
Wire Wire Line
	5100 3150 5100 3050
Connection ~ 5100 3050
Wire Wire Line
	5100 3050 5800 3050
Connection ~ 5100 4550
$Comp
L power:GND #PWR05
U 1 1
P 5200 3800
F 0 "#PWR05" H 5200 3550 50  0001 C CNN
F 1 "GND" H 5205 3627 50  0000 C CNN
F 2 "" H 5200 3800 50  0001 C CNN
F 3 "" H 5200 3800 50  0001 C CNN
	1    5200 3800
	1    0    0    -1  
$EndComp
Wire Wire Line
	5650 4750 5650 4650
Wire Wire Line
	5650 4650 5200 4650
Wire Wire Line
	5200 4650 5200 4750
Wire Wire Line
	5100 3650 5100 4550
Wire Wire Line
	5200 3650 5200 3800
Wire Wire Line
	9050 6000 9050 6300
$Comp
L Device:R R64
U 1 1
P 9050 5850
F 0 "R64" H 9100 6000 50  0000 L CNN
F 1 "330" H 9100 5900 50  0000 L CNN
F 2 "Resistor_SMD:R_0603_1608Metric_Pad1.05x0.95mm_HandSolder" V 8980 5850 50  0001 C CNN
F 3 "~" H 9050 5850 50  0001 C CNN
F 4 "CR0603-JW-331ELF" H 9050 5850 50  0001 C CNN "Manufacturer PN"
F 5 "5%" H 9100 5700 50  0000 L CNN "Tolerance"
F 6 "Bourns Inc." H 9050 5850 50  0001 C CNN "Manufacturer"
F 7 "Digi-Key" H 9050 5850 50  0001 C CNN "Supplier"
F 8 "CR0603-JW-331ELFCT-ND" H 9050 5850 50  0001 C CNN "Supplier PN"
F 9 "0.1 W" H 9050 5850 50  0001 C CNN "Power"
F 10 "0603" H 9100 5800 50  0000 L CNN "Package"
	1    9050 5850
	1    0    0    -1  
$EndComp
Connection ~ 7350 4450
Wire Wire Line
	7350 4450 7150 4450
Wire Wire Line
	7550 4450 7350 4450
Wire Wire Line
	9050 5700 9050 5000
Wire Wire Line
	7850 5250 7850 4650
Connection ~ 7850 5250
Wire Wire Line
	9500 5250 7850 5250
Wire Wire Line
	7850 5400 7850 5250
Wire Wire Line
	7350 5100 7350 4450
$Comp
L Device:C C48
U 1 1
P 9650 5250
F 0 "C48" H 9765 5387 50  0000 L CNN
F 1 "0.1u" H 9750 5300 50  0000 L CNN
F 2 "Capacitor_SMD:C_0603_1608Metric_Pad1.05x0.95mm_HandSolder" H 9688 5100 50  0001 C CNN
F 3 "~" H 9650 5250 50  0001 C CNN
F 4 "KEMET" H 9650 5250 50  0001 C CNN "Manufacturer"
F 5 "C0603C104M5RACTU" H 9650 5250 50  0001 C CNN "Manufacturer PN"
F 6 "Digi-Key" H 9650 5250 50  0001 C CNN "Supplier"
F 7 "399-7845-1-ND" H 9650 5250 50  0001 C CNN "Supplier PN"
F 8 "0603" H 9765 5205 50  0000 L CNN "Package"
F 9 "50V" H 9765 5114 50  0000 L CNN "Voltage"
	1    9650 5250
	0    1    1    0   
$EndComp
$Comp
L Device:R R60
U 1 1
P 7350 5250
F 0 "R60" H 7400 5400 50  0000 L CNN
F 1 "330" H 7400 5300 50  0000 L CNN
F 2 "Resistor_SMD:R_0603_1608Metric_Pad1.05x0.95mm_HandSolder" V 7280 5250 50  0001 C CNN
F 3 "~" H 7350 5250 50  0001 C CNN
F 4 "CR0603-JW-331ELF" H 7350 5250 50  0001 C CNN "Manufacturer PN"
F 5 "5%" H 7400 5100 50  0000 L CNN "Tolerance"
F 6 "Bourns Inc." H 7350 5250 50  0001 C CNN "Manufacturer"
F 7 "Digi-Key" H 7350 5250 50  0001 C CNN "Supplier"
F 8 "CR0603-JW-331ELFCT-ND" H 7350 5250 50  0001 C CNN "Supplier PN"
F 9 "0.1 W" H 7350 5250 50  0001 C CNN "Power"
F 10 "0603" H 7400 5200 50  0000 L CNN "Package"
	1    7350 5250
	1    0    0    -1  
$EndComp
$Comp
L Device:CP1 C46
U 1 1
P 9050 4850
F 0 "C46" H 8800 4750 50  0000 L CNN
F 1 "1u" H 8850 4850 50  0000 L CNN
F 2 "Capacitor_THT:CP_Radial_D4.0mm_P1.50mm" H 9050 4850 50  0001 C CNN
F 3 "~" H 9050 4850 50  0001 C CNN
F 4 "Nichicon" H 9050 4850 50  0001 C CNN "Manufacturer"
F 5 "UST1H010MDD1TE" H 9050 4850 50  0001 C CNN "Manufacturer PN"
F 6 "Digi-Key" H 9050 4850 50  0001 C CNN "Supplier"
F 7 "493-17436-1-ND" H 9050 4850 50  0001 C CNN "Supplier PN"
F 8 "50V" H 8800 4950 50  0000 L CNN "Voltage"
	1    9050 4850
	-1   0    0    1   
$EndComp
$EndSCHEMATC
